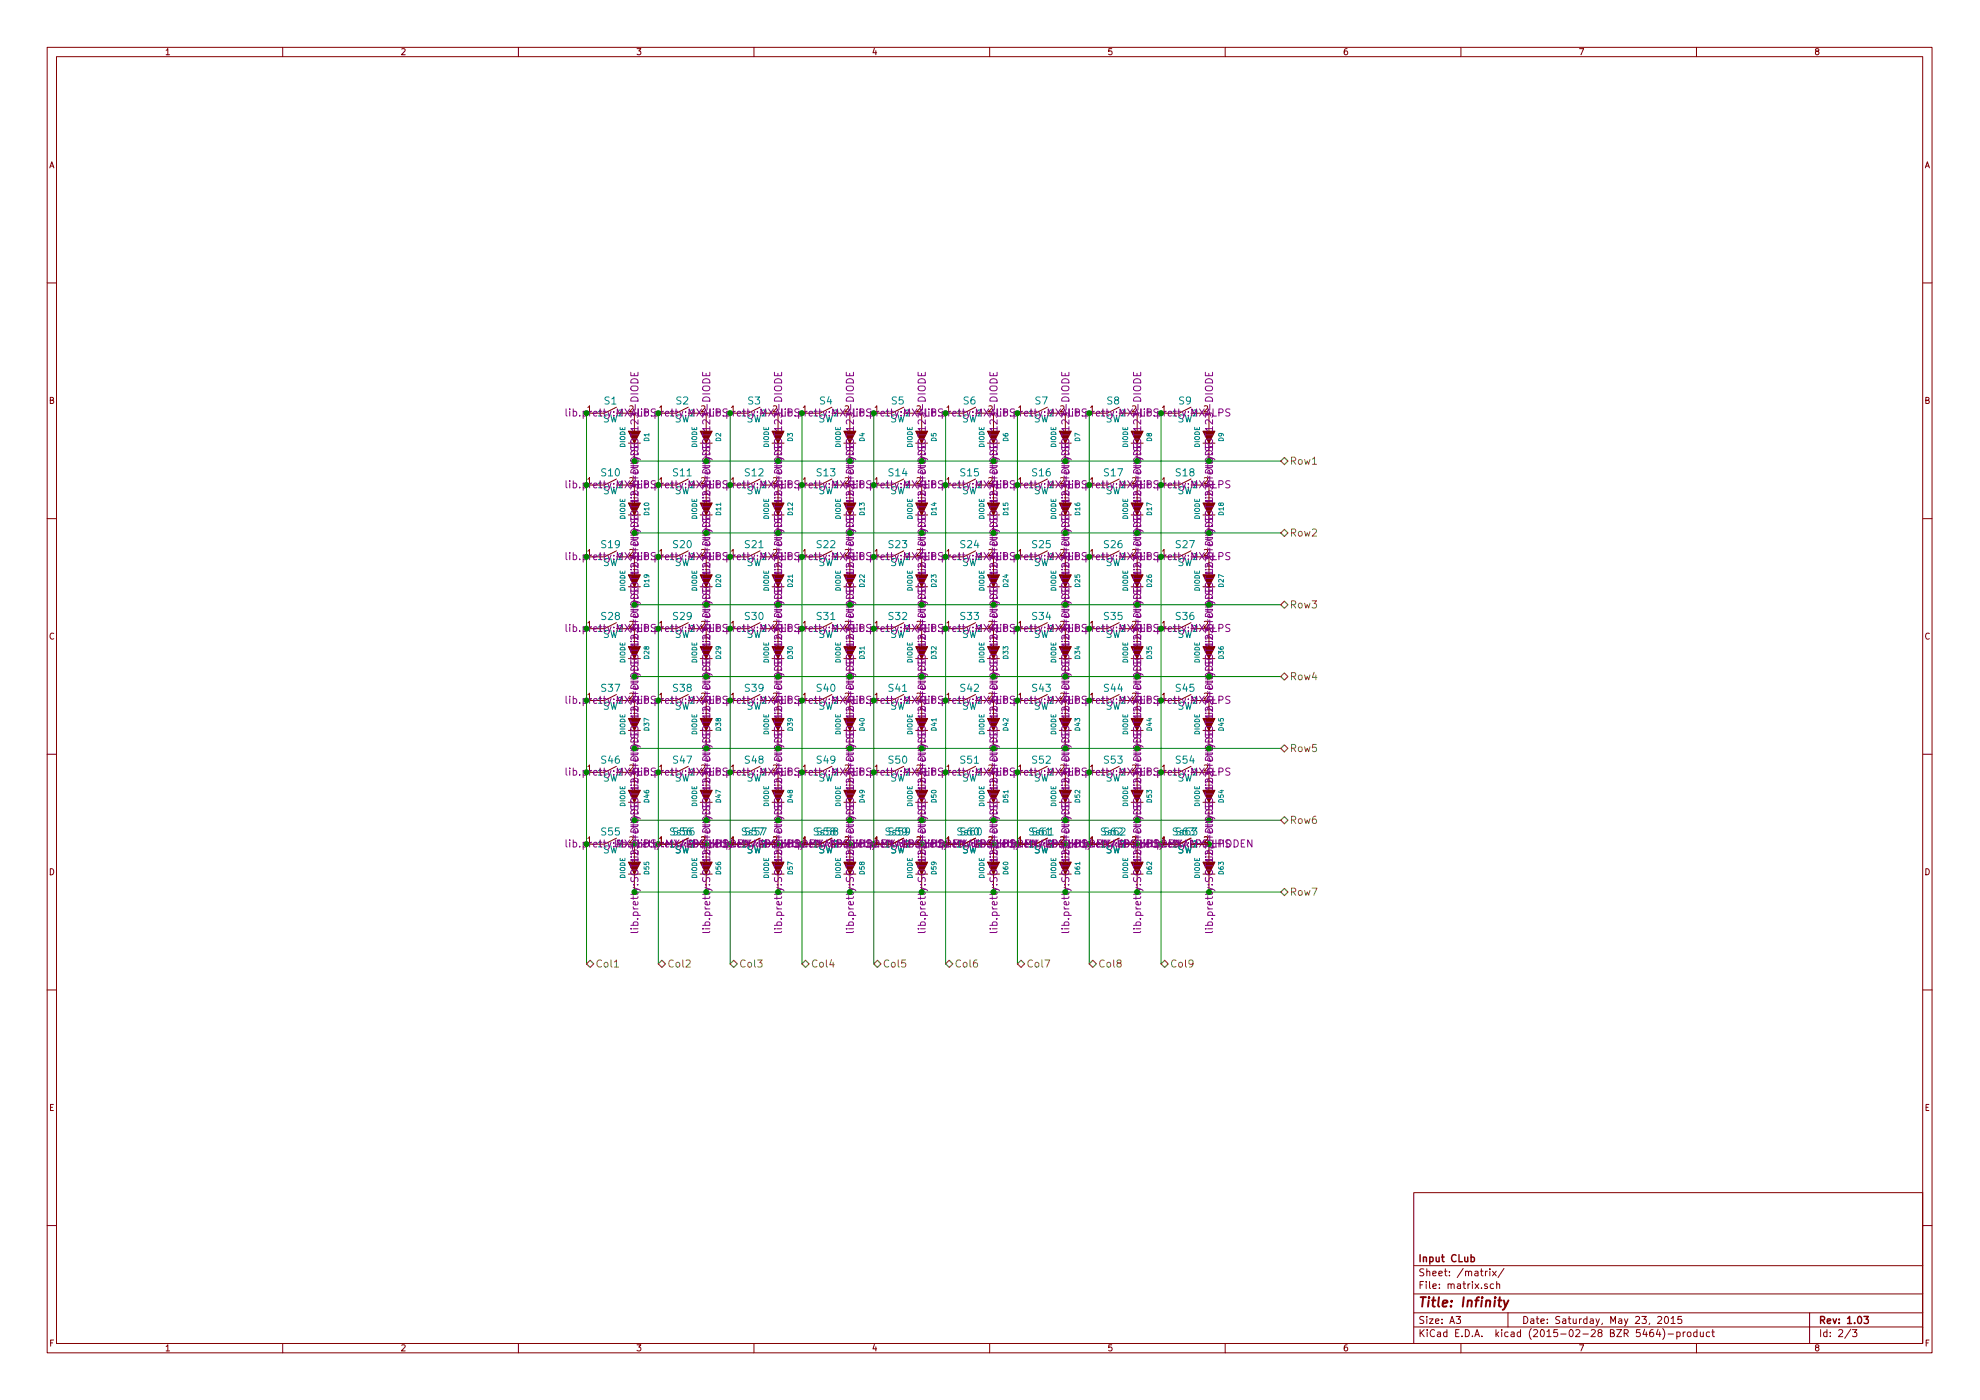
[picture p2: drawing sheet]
EESchema Schematic File Version 2
LIBS:massdrop1
LIBS:massdrop1-cache
EELAYER 25 0
EELAYER END
$Descr A3 16535 11693
encoding utf-8
Sheet 2 3
Title "Infinity"
Date "Saturday, May 23, 2015"
Rev "1.03"
Comp "Input CLub"
Comment1 ""
Comment2 ""
Comment3 ""
Comment4 ""
$EndDescr
$Comp
L SW S1
U 1 1
P 5100 3450
F 0 "S1" H 5100 3550 60  0000 C CNN
F 1 "SW" H 5100 3400 60  0000 C CNN
F 2 "lib.pretty:MXALPS" H 5100 3450 60  0000 C CNN
F 3 "~" H 5100 3450 60  0000 C CNN
	1    5100 3450
	1    0    0    -1  
$EndComp
$Comp
L DIODE D1
U 1 1
P 5300 3650
F 0 "D1" H 5300 3750 40  0000 C CNN
F 1 "DIODE" H 5300 3550 40  0000 C CNN
F 2 "lib.pretty:SOT123-DIODE" H 5300 3650 60  0000 C CNN
F 3 "~" H 5300 3650 60  0000 C CNN
	1    5300 3650
	0    1    1    0   
$EndComp
$Comp
L SW S2
U 1 1
P 5700 3450
F 0 "S2" H 5700 3550 60  0000 C CNN
F 1 "SW" H 5700 3400 60  0000 C CNN
F 2 "lib.pretty:MXALPS" H 5700 3450 60  0000 C CNN
F 3 "~" H 5700 3450 60  0000 C CNN
	1    5700 3450
	1    0    0    -1  
$EndComp
$Comp
L DIODE D2
U 1 1
P 5900 3650
F 0 "D2" H 5900 3750 40  0000 C CNN
F 1 "DIODE" H 5900 3550 40  0000 C CNN
F 2 "lib.pretty:SOT123-DIODE" H 5900 3650 60  0000 C CNN
F 3 "~" H 5900 3650 60  0000 C CNN
	1    5900 3650
	0    1    1    0   
$EndComp
$Comp
L SW S3
U 1 1
P 6300 3450
F 0 "S3" H 6300 3550 60  0000 C CNN
F 1 "SW" H 6300 3400 60  0000 C CNN
F 2 "lib.pretty:MXALPS" H 6300 3450 60  0000 C CNN
F 3 "~" H 6300 3450 60  0000 C CNN
	1    6300 3450
	1    0    0    -1  
$EndComp
$Comp
L DIODE D3
U 1 1
P 6500 3650
F 0 "D3" H 6500 3750 40  0000 C CNN
F 1 "DIODE" H 6500 3550 40  0000 C CNN
F 2 "lib.pretty:SOT123-DIODE" H 6500 3650 60  0000 C CNN
F 3 "~" H 6500 3650 60  0000 C CNN
	1    6500 3650
	0    1    1    0   
$EndComp
$Comp
L SW S4
U 1 1
P 6900 3450
F 0 "S4" H 6900 3550 60  0000 C CNN
F 1 "SW" H 6900 3400 60  0000 C CNN
F 2 "lib.pretty:MXALPS" H 6900 3450 60  0000 C CNN
F 3 "~" H 6900 3450 60  0000 C CNN
	1    6900 3450
	1    0    0    -1  
$EndComp
$Comp
L DIODE D4
U 1 1
P 7100 3650
F 0 "D4" H 7100 3750 40  0000 C CNN
F 1 "DIODE" H 7100 3550 40  0000 C CNN
F 2 "lib.pretty:SOT123-DIODE" H 7100 3650 60  0000 C CNN
F 3 "~" H 7100 3650 60  0000 C CNN
	1    7100 3650
	0    1    1    0   
$EndComp
$Comp
L SW S5
U 1 1
P 7500 3450
F 0 "S5" H 7500 3550 60  0000 C CNN
F 1 "SW" H 7500 3400 60  0000 C CNN
F 2 "lib.pretty:MXALPS" H 7500 3450 60  0000 C CNN
F 3 "~" H 7500 3450 60  0000 C CNN
	1    7500 3450
	1    0    0    -1  
$EndComp
$Comp
L DIODE D5
U 1 1
P 7700 3650
F 0 "D5" H 7700 3750 40  0000 C CNN
F 1 "DIODE" H 7700 3550 40  0000 C CNN
F 2 "lib.pretty:SOT123-DIODE" H 7700 3650 60  0000 C CNN
F 3 "~" H 7700 3650 60  0000 C CNN
	1    7700 3650
	0    1    1    0   
$EndComp
$Comp
L SW S6
U 1 1
P 8100 3450
F 0 "S6" H 8100 3550 60  0000 C CNN
F 1 "SW" H 8100 3400 60  0000 C CNN
F 2 "lib.pretty:MXALPS" H 8100 3450 60  0000 C CNN
F 3 "~" H 8100 3450 60  0000 C CNN
	1    8100 3450
	1    0    0    -1  
$EndComp
$Comp
L DIODE D6
U 1 1
P 8300 3650
F 0 "D6" H 8300 3750 40  0000 C CNN
F 1 "DIODE" H 8300 3550 40  0000 C CNN
F 2 "lib.pretty:SOT123-DIODE" H 8300 3650 60  0000 C CNN
F 3 "~" H 8300 3650 60  0000 C CNN
	1    8300 3650
	0    1    1    0   
$EndComp
$Comp
L SW S7
U 1 1
P 8700 3450
F 0 "S7" H 8700 3550 60  0000 C CNN
F 1 "SW" H 8700 3400 60  0000 C CNN
F 2 "lib.pretty:MXALPS" H 8700 3450 60  0000 C CNN
F 3 "~" H 8700 3450 60  0000 C CNN
	1    8700 3450
	1    0    0    -1  
$EndComp
$Comp
L DIODE D7
U 1 1
P 8900 3650
F 0 "D7" H 8900 3750 40  0000 C CNN
F 1 "DIODE" H 8900 3550 40  0000 C CNN
F 2 "lib.pretty:SOT123-DIODE" H 8900 3650 60  0000 C CNN
F 3 "~" H 8900 3650 60  0000 C CNN
	1    8900 3650
	0    1    1    0   
$EndComp
$Comp
L SW S8
U 1 1
P 9300 3450
F 0 "S8" H 9300 3550 60  0000 C CNN
F 1 "SW" H 9300 3400 60  0000 C CNN
F 2 "lib.pretty:MXALPS" H 9300 3450 60  0000 C CNN
F 3 "~" H 9300 3450 60  0000 C CNN
	1    9300 3450
	1    0    0    -1  
$EndComp
$Comp
L DIODE D8
U 1 1
P 9500 3650
F 0 "D8" H 9500 3750 40  0000 C CNN
F 1 "DIODE" H 9500 3550 40  0000 C CNN
F 2 "lib.pretty:SOT123-DIODE" H 9500 3650 60  0000 C CNN
F 3 "~" H 9500 3650 60  0000 C CNN
	1    9500 3650
	0    1    1    0   
$EndComp
$Comp
L SW S9
U 1 1
P 9900 3450
F 0 "S9" H 9900 3550 60  0000 C CNN
F 1 "SW" H 9900 3400 60  0000 C CNN
F 2 "lib.pretty:MXALPS" H 9900 3450 60  0000 C CNN
F 3 "~" H 9900 3450 60  0000 C CNN
	1    9900 3450
	1    0    0    -1  
$EndComp
$Comp
L DIODE D9
U 1 1
P 10100 3650
F 0 "D9" H 10100 3750 40  0000 C CNN
F 1 "DIODE" H 10100 3550 40  0000 C CNN
F 2 "lib.pretty:SOT123-DIODE" H 10100 3650 60  0000 C CNN
F 3 "~" H 10100 3650 60  0000 C CNN
	1    10100 3650
	0    1    1    0   
$EndComp
$Comp
L SW S10
U 1 1
P 5100 4050
F 0 "S10" H 5100 4150 60  0000 C CNN
F 1 "SW" H 5100 4000 60  0000 C CNN
F 2 "lib.pretty:MXALPS" H 5100 4050 60  0000 C CNN
F 3 "~" H 5100 4050 60  0000 C CNN
	1    5100 4050
	1    0    0    -1  
$EndComp
$Comp
L DIODE D10
U 1 1
P 5300 4250
F 0 "D10" H 5300 4350 40  0000 C CNN
F 1 "DIODE" H 5300 4150 40  0000 C CNN
F 2 "lib.pretty:SOT123-DIODE" H 5300 4250 60  0000 C CNN
F 3 "~" H 5300 4250 60  0000 C CNN
	1    5300 4250
	0    1    1    0   
$EndComp
$Comp
L SW S11
U 1 1
P 5700 4050
F 0 "S11" H 5700 4150 60  0000 C CNN
F 1 "SW" H 5700 4000 60  0000 C CNN
F 2 "lib.pretty:MXALPS" H 5700 4050 60  0000 C CNN
F 3 "~" H 5700 4050 60  0000 C CNN
	1    5700 4050
	1    0    0    -1  
$EndComp
$Comp
L DIODE D11
U 1 1
P 5900 4250
F 0 "D11" H 5900 4350 40  0000 C CNN
F 1 "DIODE" H 5900 4150 40  0000 C CNN
F 2 "lib.pretty:SOT123-DIODE" H 5900 4250 60  0000 C CNN
F 3 "~" H 5900 4250 60  0000 C CNN
	1    5900 4250
	0    1    1    0   
$EndComp
$Comp
L SW S12
U 1 1
P 6300 4050
F 0 "S12" H 6300 4150 60  0000 C CNN
F 1 "SW" H 6300 4000 60  0000 C CNN
F 2 "lib.pretty:MXALPS" H 6300 4050 60  0000 C CNN
F 3 "~" H 6300 4050 60  0000 C CNN
	1    6300 4050
	1    0    0    -1  
$EndComp
$Comp
L DIODE D12
U 1 1
P 6500 4250
F 0 "D12" H 6500 4350 40  0000 C CNN
F 1 "DIODE" H 6500 4150 40  0000 C CNN
F 2 "lib.pretty:SOT123-DIODE" H 6500 4250 60  0000 C CNN
F 3 "~" H 6500 4250 60  0000 C CNN
	1    6500 4250
	0    1    1    0   
$EndComp
$Comp
L SW S13
U 1 1
P 6900 4050
F 0 "S13" H 6900 4150 60  0000 C CNN
F 1 "SW" H 6900 4000 60  0000 C CNN
F 2 "lib.pretty:MXALPS" H 6900 4050 60  0000 C CNN
F 3 "~" H 6900 4050 60  0000 C CNN
	1    6900 4050
	1    0    0    -1  
$EndComp
$Comp
L DIODE D13
U 1 1
P 7100 4250
F 0 "D13" H 7100 4350 40  0000 C CNN
F 1 "DIODE" H 7100 4150 40  0000 C CNN
F 2 "lib.pretty:SOT123-DIODE" H 7100 4250 60  0000 C CNN
F 3 "~" H 7100 4250 60  0000 C CNN
	1    7100 4250
	0    1    1    0   
$EndComp
$Comp
L SW S14
U 1 1
P 7500 4050
F 0 "S14" H 7500 4150 60  0000 C CNN
F 1 "SW" H 7500 4000 60  0000 C CNN
F 2 "lib.pretty:MXALPS" H 7500 4050 60  0000 C CNN
F 3 "~" H 7500 4050 60  0000 C CNN
	1    7500 4050
	1    0    0    -1  
$EndComp
$Comp
L DIODE D14
U 1 1
P 7700 4250
F 0 "D14" H 7700 4350 40  0000 C CNN
F 1 "DIODE" H 7700 4150 40  0000 C CNN
F 2 "lib.pretty:SOT123-DIODE" H 7700 4250 60  0000 C CNN
F 3 "~" H 7700 4250 60  0000 C CNN
	1    7700 4250
	0    1    1    0   
$EndComp
$Comp
L SW S15
U 1 1
P 8100 4050
F 0 "S15" H 8100 4150 60  0000 C CNN
F 1 "SW" H 8100 4000 60  0000 C CNN
F 2 "lib.pretty:MXALPS" H 8100 4050 60  0000 C CNN
F 3 "~" H 8100 4050 60  0000 C CNN
	1    8100 4050
	1    0    0    -1  
$EndComp
$Comp
L DIODE D15
U 1 1
P 8300 4250
F 0 "D15" H 8300 4350 40  0000 C CNN
F 1 "DIODE" H 8300 4150 40  0000 C CNN
F 2 "lib.pretty:SOT123-DIODE" H 8300 4250 60  0000 C CNN
F 3 "~" H 8300 4250 60  0000 C CNN
	1    8300 4250
	0    1    1    0   
$EndComp
$Comp
L SW S16
U 1 1
P 8700 4050
F 0 "S16" H 8700 4150 60  0000 C CNN
F 1 "SW" H 8700 4000 60  0000 C CNN
F 2 "lib.pretty:MXALPS" H 8700 4050 60  0000 C CNN
F 3 "~" H 8700 4050 60  0000 C CNN
	1    8700 4050
	1    0    0    -1  
$EndComp
$Comp
L DIODE D16
U 1 1
P 8900 4250
F 0 "D16" H 8900 4350 40  0000 C CNN
F 1 "DIODE" H 8900 4150 40  0000 C CNN
F 2 "lib.pretty:SOT123-DIODE" H 8900 4250 60  0000 C CNN
F 3 "~" H 8900 4250 60  0000 C CNN
	1    8900 4250
	0    1    1    0   
$EndComp
$Comp
L SW S17
U 1 1
P 9300 4050
F 0 "S17" H 9300 4150 60  0000 C CNN
F 1 "SW" H 9300 4000 60  0000 C CNN
F 2 "lib.pretty:MXALPS" H 9300 4050 60  0000 C CNN
F 3 "~" H 9300 4050 60  0000 C CNN
	1    9300 4050
	1    0    0    -1  
$EndComp
$Comp
L DIODE D17
U 1 1
P 9500 4250
F 0 "D17" H 9500 4350 40  0000 C CNN
F 1 "DIODE" H 9500 4150 40  0000 C CNN
F 2 "lib.pretty:SOT123-DIODE" H 9500 4250 60  0000 C CNN
F 3 "~" H 9500 4250 60  0000 C CNN
	1    9500 4250
	0    1    1    0   
$EndComp
$Comp
L SW S18
U 1 1
P 9900 4050
F 0 "S18" H 9900 4150 60  0000 C CNN
F 1 "SW" H 9900 4000 60  0000 C CNN
F 2 "lib.pretty:MXALPS" H 9900 4050 60  0000 C CNN
F 3 "~" H 9900 4050 60  0000 C CNN
	1    9900 4050
	1    0    0    -1  
$EndComp
$Comp
L DIODE D18
U 1 1
P 10100 4250
F 0 "D18" H 10100 4350 40  0000 C CNN
F 1 "DIODE" H 10100 4150 40  0000 C CNN
F 2 "lib.pretty:SOT123-DIODE" H 10100 4250 60  0000 C CNN
F 3 "~" H 10100 4250 60  0000 C CNN
	1    10100 4250
	0    1    1    0   
$EndComp
$Comp
L SW S19
U 1 1
P 5100 4650
F 0 "S19" H 5100 4750 60  0000 C CNN
F 1 "SW" H 5100 4600 60  0000 C CNN
F 2 "lib.pretty:MXALPS" H 5100 4650 60  0000 C CNN
F 3 "~" H 5100 4650 60  0000 C CNN
	1    5100 4650
	1    0    0    -1  
$EndComp
$Comp
L DIODE D19
U 1 1
P 5300 4850
F 0 "D19" H 5300 4950 40  0000 C CNN
F 1 "DIODE" H 5300 4750 40  0000 C CNN
F 2 "lib.pretty:SOT123-DIODE" H 5300 4850 60  0000 C CNN
F 3 "~" H 5300 4850 60  0000 C CNN
	1    5300 4850
	0    1    1    0   
$EndComp
$Comp
L SW S20
U 1 1
P 5700 4650
F 0 "S20" H 5700 4750 60  0000 C CNN
F 1 "SW" H 5700 4600 60  0000 C CNN
F 2 "lib.pretty:MXALPS" H 5700 4650 60  0000 C CNN
F 3 "~" H 5700 4650 60  0000 C CNN
	1    5700 4650
	1    0    0    -1  
$EndComp
$Comp
L DIODE D20
U 1 1
P 5900 4850
F 0 "D20" H 5900 4950 40  0000 C CNN
F 1 "DIODE" H 5900 4750 40  0000 C CNN
F 2 "lib.pretty:SOT123-DIODE" H 5900 4850 60  0000 C CNN
F 3 "~" H 5900 4850 60  0000 C CNN
	1    5900 4850
	0    1    1    0   
$EndComp
$Comp
L SW S21
U 1 1
P 6300 4650
F 0 "S21" H 6300 4750 60  0000 C CNN
F 1 "SW" H 6300 4600 60  0000 C CNN
F 2 "lib.pretty:MXALPS" H 6300 4650 60  0000 C CNN
F 3 "~" H 6300 4650 60  0000 C CNN
	1    6300 4650
	1    0    0    -1  
$EndComp
$Comp
L DIODE D21
U 1 1
P 6500 4850
F 0 "D21" H 6500 4950 40  0000 C CNN
F 1 "DIODE" H 6500 4750 40  0000 C CNN
F 2 "lib.pretty:SOT123-DIODE" H 6500 4850 60  0000 C CNN
F 3 "~" H 6500 4850 60  0000 C CNN
	1    6500 4850
	0    1    1    0   
$EndComp
$Comp
L SW S22
U 1 1
P 6900 4650
F 0 "S22" H 6900 4750 60  0000 C CNN
F 1 "SW" H 6900 4600 60  0000 C CNN
F 2 "lib.pretty:MXALPS" H 6900 4650 60  0000 C CNN
F 3 "~" H 6900 4650 60  0000 C CNN
	1    6900 4650
	1    0    0    -1  
$EndComp
$Comp
L DIODE D22
U 1 1
P 7100 4850
F 0 "D22" H 7100 4950 40  0000 C CNN
F 1 "DIODE" H 7100 4750 40  0000 C CNN
F 2 "lib.pretty:SOT123-DIODE" H 7100 4850 60  0000 C CNN
F 3 "~" H 7100 4850 60  0000 C CNN
	1    7100 4850
	0    1    1    0   
$EndComp
$Comp
L SW S23
U 1 1
P 7500 4650
F 0 "S23" H 7500 4750 60  0000 C CNN
F 1 "SW" H 7500 4600 60  0000 C CNN
F 2 "lib.pretty:MXALPS" H 7500 4650 60  0000 C CNN
F 3 "~" H 7500 4650 60  0000 C CNN
	1    7500 4650
	1    0    0    -1  
$EndComp
$Comp
L DIODE D23
U 1 1
P 7700 4850
F 0 "D23" H 7700 4950 40  0000 C CNN
F 1 "DIODE" H 7700 4750 40  0000 C CNN
F 2 "lib.pretty:SOT123-DIODE" H 7700 4850 60  0000 C CNN
F 3 "~" H 7700 4850 60  0000 C CNN
	1    7700 4850
	0    1    1    0   
$EndComp
$Comp
L SW S24
U 1 1
P 8100 4650
F 0 "S24" H 8100 4750 60  0000 C CNN
F 1 "SW" H 8100 4600 60  0000 C CNN
F 2 "lib.pretty:MXALPS" H 8100 4650 60  0000 C CNN
F 3 "~" H 8100 4650 60  0000 C CNN
	1    8100 4650
	1    0    0    -1  
$EndComp
$Comp
L DIODE D24
U 1 1
P 8300 4850
F 0 "D24" H 8300 4950 40  0000 C CNN
F 1 "DIODE" H 8300 4750 40  0000 C CNN
F 2 "lib.pretty:SOT123-DIODE" H 8300 4850 60  0000 C CNN
F 3 "~" H 8300 4850 60  0000 C CNN
	1    8300 4850
	0    1    1    0   
$EndComp
$Comp
L SW S25
U 1 1
P 8700 4650
F 0 "S25" H 8700 4750 60  0000 C CNN
F 1 "SW" H 8700 4600 60  0000 C CNN
F 2 "lib.pretty:MXALPS" H 8700 4650 60  0000 C CNN
F 3 "~" H 8700 4650 60  0000 C CNN
	1    8700 4650
	1    0    0    -1  
$EndComp
$Comp
L DIODE D25
U 1 1
P 8900 4850
F 0 "D25" H 8900 4950 40  0000 C CNN
F 1 "DIODE" H 8900 4750 40  0000 C CNN
F 2 "lib.pretty:SOT123-DIODE" H 8900 4850 60  0000 C CNN
F 3 "~" H 8900 4850 60  0000 C CNN
	1    8900 4850
	0    1    1    0   
$EndComp
$Comp
L SW S26
U 1 1
P 9300 4650
F 0 "S26" H 9300 4750 60  0000 C CNN
F 1 "SW" H 9300 4600 60  0000 C CNN
F 2 "lib.pretty:MXALPS" H 9300 4650 60  0000 C CNN
F 3 "~" H 9300 4650 60  0000 C CNN
	1    9300 4650
	1    0    0    -1  
$EndComp
$Comp
L DIODE D26
U 1 1
P 9500 4850
F 0 "D26" H 9500 4950 40  0000 C CNN
F 1 "DIODE" H 9500 4750 40  0000 C CNN
F 2 "lib.pretty:SOT123-DIODE" H 9500 4850 60  0000 C CNN
F 3 "~" H 9500 4850 60  0000 C CNN
	1    9500 4850
	0    1    1    0   
$EndComp
$Comp
L SW S27
U 1 1
P 9900 4650
F 0 "S27" H 9900 4750 60  0000 C CNN
F 1 "SW" H 9900 4600 60  0000 C CNN
F 2 "lib.pretty:MXALPS" H 9900 4650 60  0000 C CNN
F 3 "~" H 9900 4650 60  0000 C CNN
	1    9900 4650
	1    0    0    -1  
$EndComp
$Comp
L DIODE D27
U 1 1
P 10100 4850
F 0 "D27" H 10100 4950 40  0000 C CNN
F 1 "DIODE" H 10100 4750 40  0000 C CNN
F 2 "lib.pretty:SOT123-DIODE" H 10100 4850 60  0000 C CNN
F 3 "~" H 10100 4850 60  0000 C CNN
	1    10100 4850
	0    1    1    0   
$EndComp
$Comp
L SW S28
U 1 1
P 5100 5250
F 0 "S28" H 5100 5350 60  0000 C CNN
F 1 "SW" H 5100 5200 60  0000 C CNN
F 2 "lib.pretty:MXALPS" H 5100 5250 60  0000 C CNN
F 3 "~" H 5100 5250 60  0000 C CNN
	1    5100 5250
	1    0    0    -1  
$EndComp
$Comp
L DIODE D28
U 1 1
P 5300 5450
F 0 "D28" H 5300 5550 40  0000 C CNN
F 1 "DIODE" H 5300 5350 40  0000 C CNN
F 2 "lib.pretty:SOT123-DIODE" H 5300 5450 60  0000 C CNN
F 3 "~" H 5300 5450 60  0000 C CNN
	1    5300 5450
	0    1    1    0   
$EndComp
$Comp
L SW S29
U 1 1
P 5700 5250
F 0 "S29" H 5700 5350 60  0000 C CNN
F 1 "SW" H 5700 5200 60  0000 C CNN
F 2 "lib.pretty:MXALPS" H 5700 5250 60  0000 C CNN
F 3 "~" H 5700 5250 60  0000 C CNN
	1    5700 5250
	1    0    0    -1  
$EndComp
$Comp
L DIODE D29
U 1 1
P 5900 5450
F 0 "D29" H 5900 5550 40  0000 C CNN
F 1 "DIODE" H 5900 5350 40  0000 C CNN
F 2 "lib.pretty:SOT123-DIODE" H 5900 5450 60  0000 C CNN
F 3 "~" H 5900 5450 60  0000 C CNN
	1    5900 5450
	0    1    1    0   
$EndComp
$Comp
L SW S30
U 1 1
P 6300 5250
F 0 "S30" H 6300 5350 60  0000 C CNN
F 1 "SW" H 6300 5200 60  0000 C CNN
F 2 "lib.pretty:MXALPS" H 6300 5250 60  0000 C CNN
F 3 "~" H 6300 5250 60  0000 C CNN
	1    6300 5250
	1    0    0    -1  
$EndComp
$Comp
L DIODE D30
U 1 1
P 6500 5450
F 0 "D30" H 6500 5550 40  0000 C CNN
F 1 "DIODE" H 6500 5350 40  0000 C CNN
F 2 "lib.pretty:SOT123-DIODE" H 6500 5450 60  0000 C CNN
F 3 "~" H 6500 5450 60  0000 C CNN
	1    6500 5450
	0    1    1    0   
$EndComp
$Comp
L SW S31
U 1 1
P 6900 5250
F 0 "S31" H 6900 5350 60  0000 C CNN
F 1 "SW" H 6900 5200 60  0000 C CNN
F 2 "lib.pretty:MXALPS" H 6900 5250 60  0000 C CNN
F 3 "~" H 6900 5250 60  0000 C CNN
	1    6900 5250
	1    0    0    -1  
$EndComp
$Comp
L DIODE D31
U 1 1
P 7100 5450
F 0 "D31" H 7100 5550 40  0000 C CNN
F 1 "DIODE" H 7100 5350 40  0000 C CNN
F 2 "lib.pretty:SOT123-DIODE" H 7100 5450 60  0000 C CNN
F 3 "~" H 7100 5450 60  0000 C CNN
	1    7100 5450
	0    1    1    0   
$EndComp
$Comp
L SW S32
U 1 1
P 7500 5250
F 0 "S32" H 7500 5350 60  0000 C CNN
F 1 "SW" H 7500 5200 60  0000 C CNN
F 2 "lib.pretty:MXALPS" H 7500 5250 60  0000 C CNN
F 3 "~" H 7500 5250 60  0000 C CNN
	1    7500 5250
	1    0    0    -1  
$EndComp
$Comp
L DIODE D32
U 1 1
P 7700 5450
F 0 "D32" H 7700 5550 40  0000 C CNN
F 1 "DIODE" H 7700 5350 40  0000 C CNN
F 2 "lib.pretty:SOT123-DIODE" H 7700 5450 60  0000 C CNN
F 3 "~" H 7700 5450 60  0000 C CNN
	1    7700 5450
	0    1    1    0   
$EndComp
$Comp
L SW S33
U 1 1
P 8100 5250
F 0 "S33" H 8100 5350 60  0000 C CNN
F 1 "SW" H 8100 5200 60  0000 C CNN
F 2 "lib.pretty:MXALPS" H 8100 5250 60  0000 C CNN
F 3 "~" H 8100 5250 60  0000 C CNN
	1    8100 5250
	1    0    0    -1  
$EndComp
$Comp
L DIODE D33
U 1 1
P 8300 5450
F 0 "D33" H 8300 5550 40  0000 C CNN
F 1 "DIODE" H 8300 5350 40  0000 C CNN
F 2 "lib.pretty:SOT123-DIODE" H 8300 5450 60  0000 C CNN
F 3 "~" H 8300 5450 60  0000 C CNN
	1    8300 5450
	0    1    1    0   
$EndComp
$Comp
L SW S34
U 1 1
P 8700 5250
F 0 "S34" H 8700 5350 60  0000 C CNN
F 1 "SW" H 8700 5200 60  0000 C CNN
F 2 "lib.pretty:MXALPS" H 8700 5250 60  0000 C CNN
F 3 "~" H 8700 5250 60  0000 C CNN
	1    8700 5250
	1    0    0    -1  
$EndComp
$Comp
L DIODE D34
U 1 1
P 8900 5450
F 0 "D34" H 8900 5550 40  0000 C CNN
F 1 "DIODE" H 8900 5350 40  0000 C CNN
F 2 "lib.pretty:SOT123-DIODE" H 8900 5450 60  0000 C CNN
F 3 "~" H 8900 5450 60  0000 C CNN
	1    8900 5450
	0    1    1    0   
$EndComp
$Comp
L SW S35
U 1 1
P 9300 5250
F 0 "S35" H 9300 5350 60  0000 C CNN
F 1 "SW" H 9300 5200 60  0000 C CNN
F 2 "lib.pretty:MXALPS" H 9300 5250 60  0000 C CNN
F 3 "~" H 9300 5250 60  0000 C CNN
	1    9300 5250
	1    0    0    -1  
$EndComp
$Comp
L DIODE D35
U 1 1
P 9500 5450
F 0 "D35" H 9500 5550 40  0000 C CNN
F 1 "DIODE" H 9500 5350 40  0000 C CNN
F 2 "lib.pretty:SOT123-DIODE" H 9500 5450 60  0000 C CNN
F 3 "~" H 9500 5450 60  0000 C CNN
	1    9500 5450
	0    1    1    0   
$EndComp
$Comp
L SW S36
U 1 1
P 9900 5250
F 0 "S36" H 9900 5350 60  0000 C CNN
F 1 "SW" H 9900 5200 60  0000 C CNN
F 2 "lib.pretty:MXALPS" H 9900 5250 60  0000 C CNN
F 3 "~" H 9900 5250 60  0000 C CNN
	1    9900 5250
	1    0    0    -1  
$EndComp
$Comp
L DIODE D36
U 1 1
P 10100 5450
F 0 "D36" H 10100 5550 40  0000 C CNN
F 1 "DIODE" H 10100 5350 40  0000 C CNN
F 2 "lib.pretty:SOT123-DIODE" H 10100 5450 60  0000 C CNN
F 3 "~" H 10100 5450 60  0000 C CNN
	1    10100 5450
	0    1    1    0   
$EndComp
$Comp
L SW S37
U 1 1
P 5100 5850
F 0 "S37" H 5100 5950 60  0000 C CNN
F 1 "SW" H 5100 5800 60  0000 C CNN
F 2 "lib.pretty:MXALPS" H 5100 5850 60  0000 C CNN
F 3 "~" H 5100 5850 60  0000 C CNN
	1    5100 5850
	1    0    0    -1  
$EndComp
$Comp
L DIODE D37
U 1 1
P 5300 6050
F 0 "D37" H 5300 6150 40  0000 C CNN
F 1 "DIODE" H 5300 5950 40  0000 C CNN
F 2 "lib.pretty:SOT123-DIODE" H 5300 6050 60  0000 C CNN
F 3 "~" H 5300 6050 60  0000 C CNN
	1    5300 6050
	0    1    1    0   
$EndComp
$Comp
L SW S38
U 1 1
P 5700 5850
F 0 "S38" H 5700 5950 60  0000 C CNN
F 1 "SW" H 5700 5800 60  0000 C CNN
F 2 "lib.pretty:MXALPS" H 5700 5850 60  0000 C CNN
F 3 "~" H 5700 5850 60  0000 C CNN
	1    5700 5850
	1    0    0    -1  
$EndComp
$Comp
L DIODE D38
U 1 1
P 5900 6050
F 0 "D38" H 5900 6150 40  0000 C CNN
F 1 "DIODE" H 5900 5950 40  0000 C CNN
F 2 "lib.pretty:SOT123-DIODE" H 5900 6050 60  0000 C CNN
F 3 "~" H 5900 6050 60  0000 C CNN
	1    5900 6050
	0    1    1    0   
$EndComp
$Comp
L SW S39
U 1 1
P 6300 5850
F 0 "S39" H 6300 5950 60  0000 C CNN
F 1 "SW" H 6300 5800 60  0000 C CNN
F 2 "lib.pretty:MXALPS" H 6300 5850 60  0000 C CNN
F 3 "~" H 6300 5850 60  0000 C CNN
	1    6300 5850
	1    0    0    -1  
$EndComp
$Comp
L DIODE D39
U 1 1
P 6500 6050
F 0 "D39" H 6500 6150 40  0000 C CNN
F 1 "DIODE" H 6500 5950 40  0000 C CNN
F 2 "lib.pretty:SOT123-DIODE" H 6500 6050 60  0000 C CNN
F 3 "~" H 6500 6050 60  0000 C CNN
	1    6500 6050
	0    1    1    0   
$EndComp
$Comp
L SW S40
U 1 1
P 6900 5850
F 0 "S40" H 6900 5950 60  0000 C CNN
F 1 "SW" H 6900 5800 60  0000 C CNN
F 2 "lib.pretty:MXALPS" H 6900 5850 60  0000 C CNN
F 3 "~" H 6900 5850 60  0000 C CNN
	1    6900 5850
	1    0    0    -1  
$EndComp
$Comp
L DIODE D40
U 1 1
P 7100 6050
F 0 "D40" H 7100 6150 40  0000 C CNN
F 1 "DIODE" H 7100 5950 40  0000 C CNN
F 2 "lib.pretty:SOT123-DIODE" H 7100 6050 60  0000 C CNN
F 3 "~" H 7100 6050 60  0000 C CNN
	1    7100 6050
	0    1    1    0   
$EndComp
$Comp
L SW S41
U 1 1
P 7500 5850
F 0 "S41" H 7500 5950 60  0000 C CNN
F 1 "SW" H 7500 5800 60  0000 C CNN
F 2 "lib.pretty:MXALPS" H 7500 5850 60  0000 C CNN
F 3 "~" H 7500 5850 60  0000 C CNN
	1    7500 5850
	1    0    0    -1  
$EndComp
$Comp
L DIODE D41
U 1 1
P 7700 6050
F 0 "D41" H 7700 6150 40  0000 C CNN
F 1 "DIODE" H 7700 5950 40  0000 C CNN
F 2 "lib.pretty:SOT123-DIODE" H 7700 6050 60  0000 C CNN
F 3 "~" H 7700 6050 60  0000 C CNN
	1    7700 6050
	0    1    1    0   
$EndComp
$Comp
L SW S42
U 1 1
P 8100 5850
F 0 "S42" H 8100 5950 60  0000 C CNN
F 1 "SW" H 8100 5800 60  0000 C CNN
F 2 "lib.pretty:MXALPS" H 8100 5850 60  0000 C CNN
F 3 "~" H 8100 5850 60  0000 C CNN
	1    8100 5850
	1    0    0    -1  
$EndComp
$Comp
L DIODE D42
U 1 1
P 8300 6050
F 0 "D42" H 8300 6150 40  0000 C CNN
F 1 "DIODE" H 8300 5950 40  0000 C CNN
F 2 "lib.pretty:SOT123-DIODE" H 8300 6050 60  0000 C CNN
F 3 "~" H 8300 6050 60  0000 C CNN
	1    8300 6050
	0    1    1    0   
$EndComp
$Comp
L SW S43
U 1 1
P 8700 5850
F 0 "S43" H 8700 5950 60  0000 C CNN
F 1 "SW" H 8700 5800 60  0000 C CNN
F 2 "lib.pretty:MXALPS" H 8700 5850 60  0000 C CNN
F 3 "~" H 8700 5850 60  0000 C CNN
	1    8700 5850
	1    0    0    -1  
$EndComp
$Comp
L DIODE D43
U 1 1
P 8900 6050
F 0 "D43" H 8900 6150 40  0000 C CNN
F 1 "DIODE" H 8900 5950 40  0000 C CNN
F 2 "lib.pretty:SOT123-DIODE" H 8900 6050 60  0000 C CNN
F 3 "~" H 8900 6050 60  0000 C CNN
	1    8900 6050
	0    1    1    0   
$EndComp
$Comp
L SW S44
U 1 1
P 9300 5850
F 0 "S44" H 9300 5950 60  0000 C CNN
F 1 "SW" H 9300 5800 60  0000 C CNN
F 2 "lib.pretty:MXALPS" H 9300 5850 60  0000 C CNN
F 3 "~" H 9300 5850 60  0000 C CNN
	1    9300 5850
	1    0    0    -1  
$EndComp
$Comp
L DIODE D44
U 1 1
P 9500 6050
F 0 "D44" H 9500 6150 40  0000 C CNN
F 1 "DIODE" H 9500 5950 40  0000 C CNN
F 2 "lib.pretty:SOT123-DIODE" H 9500 6050 60  0000 C CNN
F 3 "~" H 9500 6050 60  0000 C CNN
	1    9500 6050
	0    1    1    0   
$EndComp
$Comp
L SW S45
U 1 1
P 9900 5850
F 0 "S45" H 9900 5950 60  0000 C CNN
F 1 "SW" H 9900 5800 60  0000 C CNN
F 2 "lib.pretty:MXALPS" H 9900 5850 60  0000 C CNN
F 3 "~" H 9900 5850 60  0000 C CNN
	1    9900 5850
	1    0    0    -1  
$EndComp
$Comp
L DIODE D45
U 1 1
P 10100 6050
F 0 "D45" H 10100 6150 40  0000 C CNN
F 1 "DIODE" H 10100 5950 40  0000 C CNN
F 2 "lib.pretty:SOT123-DIODE" H 10100 6050 60  0000 C CNN
F 3 "~" H 10100 6050 60  0000 C CNN
	1    10100 6050
	0    1    1    0   
$EndComp
$Comp
L SW S46
U 1 1
P 5100 6450
F 0 "S46" H 5100 6550 60  0000 C CNN
F 1 "SW" H 5100 6400 60  0000 C CNN
F 2 "lib.pretty:MXALPS" H 5100 6450 60  0000 C CNN
F 3 "~" H 5100 6450 60  0000 C CNN
	1    5100 6450
	1    0    0    -1  
$EndComp
$Comp
L DIODE D46
U 1 1
P 5300 6650
F 0 "D46" H 5300 6750 40  0000 C CNN
F 1 "DIODE" H 5300 6550 40  0000 C CNN
F 2 "lib.pretty:SOT123-DIODE" H 5300 6650 60  0000 C CNN
F 3 "~" H 5300 6650 60  0000 C CNN
	1    5300 6650
	0    1    1    0   
$EndComp
$Comp
L SW S47
U 1 1
P 5700 6450
F 0 "S47" H 5700 6550 60  0000 C CNN
F 1 "SW" H 5700 6400 60  0000 C CNN
F 2 "lib.pretty:MXALPS" H 5700 6450 60  0000 C CNN
F 3 "~" H 5700 6450 60  0000 C CNN
	1    5700 6450
	1    0    0    -1  
$EndComp
$Comp
L DIODE D47
U 1 1
P 5900 6650
F 0 "D47" H 5900 6750 40  0000 C CNN
F 1 "DIODE" H 5900 6550 40  0000 C CNN
F 2 "lib.pretty:SOT123-DIODE" H 5900 6650 60  0000 C CNN
F 3 "~" H 5900 6650 60  0000 C CNN
	1    5900 6650
	0    1    1    0   
$EndComp
$Comp
L SW S48
U 1 1
P 6300 6450
F 0 "S48" H 6300 6550 60  0000 C CNN
F 1 "SW" H 6300 6400 60  0000 C CNN
F 2 "lib.pretty:MXALPS" H 6300 6450 60  0000 C CNN
F 3 "~" H 6300 6450 60  0000 C CNN
	1    6300 6450
	1    0    0    -1  
$EndComp
$Comp
L DIODE D48
U 1 1
P 6500 6650
F 0 "D48" H 6500 6750 40  0000 C CNN
F 1 "DIODE" H 6500 6550 40  0000 C CNN
F 2 "lib.pretty:SOT123-DIODE" H 6500 6650 60  0000 C CNN
F 3 "~" H 6500 6650 60  0000 C CNN
	1    6500 6650
	0    1    1    0   
$EndComp
$Comp
L SW S49
U 1 1
P 6900 6450
F 0 "S49" H 6900 6550 60  0000 C CNN
F 1 "SW" H 6900 6400 60  0000 C CNN
F 2 "lib.pretty:MXALPS" H 6900 6450 60  0000 C CNN
F 3 "~" H 6900 6450 60  0000 C CNN
	1    6900 6450
	1    0    0    -1  
$EndComp
$Comp
L DIODE D49
U 1 1
P 7100 6650
F 0 "D49" H 7100 6750 40  0000 C CNN
F 1 "DIODE" H 7100 6550 40  0000 C CNN
F 2 "lib.pretty:SOT123-DIODE" H 7100 6650 60  0000 C CNN
F 3 "~" H 7100 6650 60  0000 C CNN
	1    7100 6650
	0    1    1    0   
$EndComp
$Comp
L SW S50
U 1 1
P 7500 6450
F 0 "S50" H 7500 6550 60  0000 C CNN
F 1 "SW" H 7500 6400 60  0000 C CNN
F 2 "lib.pretty:MXALPS" H 7500 6450 60  0000 C CNN
F 3 "~" H 7500 6450 60  0000 C CNN
	1    7500 6450
	1    0    0    -1  
$EndComp
$Comp
L DIODE D50
U 1 1
P 7700 6650
F 0 "D50" H 7700 6750 40  0000 C CNN
F 1 "DIODE" H 7700 6550 40  0000 C CNN
F 2 "lib.pretty:SOT123-DIODE" H 7700 6650 60  0000 C CNN
F 3 "~" H 7700 6650 60  0000 C CNN
	1    7700 6650
	0    1    1    0   
$EndComp
$Comp
L SW S51
U 1 1
P 8100 6450
F 0 "S51" H 8100 6550 60  0000 C CNN
F 1 "SW" H 8100 6400 60  0000 C CNN
F 2 "lib.pretty:MXALPS" H 8100 6450 60  0000 C CNN
F 3 "~" H 8100 6450 60  0000 C CNN
	1    8100 6450
	1    0    0    -1  
$EndComp
$Comp
L DIODE D51
U 1 1
P 8300 6650
F 0 "D51" H 8300 6750 40  0000 C CNN
F 1 "DIODE" H 8300 6550 40  0000 C CNN
F 2 "lib.pretty:SOT123-DIODE" H 8300 6650 60  0000 C CNN
F 3 "~" H 8300 6650 60  0000 C CNN
	1    8300 6650
	0    1    1    0   
$EndComp
$Comp
L SW S52
U 1 1
P 8700 6450
F 0 "S52" H 8700 6550 60  0000 C CNN
F 1 "SW" H 8700 6400 60  0000 C CNN
F 2 "lib.pretty:MXALPS" H 8700 6450 60  0000 C CNN
F 3 "~" H 8700 6450 60  0000 C CNN
	1    8700 6450
	1    0    0    -1  
$EndComp
$Comp
L DIODE D52
U 1 1
P 8900 6650
F 0 "D52" H 8900 6750 40  0000 C CNN
F 1 "DIODE" H 8900 6550 40  0000 C CNN
F 2 "lib.pretty:SOT123-DIODE" H 8900 6650 60  0000 C CNN
F 3 "~" H 8900 6650 60  0000 C CNN
	1    8900 6650
	0    1    1    0   
$EndComp
$Comp
L SW S53
U 1 1
P 9300 6450
F 0 "S53" H 9300 6550 60  0000 C CNN
F 1 "SW" H 9300 6400 60  0000 C CNN
F 2 "lib.pretty:MXALPS" H 9300 6450 60  0000 C CNN
F 3 "~" H 9300 6450 60  0000 C CNN
	1    9300 6450
	1    0    0    -1  
$EndComp
$Comp
L DIODE D53
U 1 1
P 9500 6650
F 0 "D53" H 9500 6750 40  0000 C CNN
F 1 "DIODE" H 9500 6550 40  0000 C CNN
F 2 "lib.pretty:SOT123-DIODE" H 9500 6650 60  0000 C CNN
F 3 "~" H 9500 6650 60  0000 C CNN
	1    9500 6650
	0    1    1    0   
$EndComp
$Comp
L SW S54
U 1 1
P 9900 6450
F 0 "S54" H 9900 6550 60  0000 C CNN
F 1 "SW" H 9900 6400 60  0000 C CNN
F 2 "lib.pretty:MXALPS" H 9900 6450 60  0000 C CNN
F 3 "~" H 9900 6450 60  0000 C CNN
	1    9900 6450
	1    0    0    -1  
$EndComp
$Comp
L DIODE D54
U 1 1
P 10100 6650
F 0 "D54" H 10100 6750 40  0000 C CNN
F 1 "DIODE" H 10100 6550 40  0000 C CNN
F 2 "lib.pretty:SOT123-DIODE" H 10100 6650 60  0000 C CNN
F 3 "~" H 10100 6650 60  0000 C CNN
	1    10100 6650
	0    1    1    0   
$EndComp
$Comp
L SW S55
U 1 1
P 5100 7050
F 0 "S55" H 5100 7150 60  0000 C CNN
F 1 "SW" H 5100 7000 60  0000 C CNN
F 2 "lib.pretty:MXALPS" H 5100 7050 60  0000 C CNN
F 3 "~" H 5100 7050 60  0000 C CNN
	1    5100 7050
	1    0    0    -1  
$EndComp
$Comp
L DIODE D55
U 1 1
P 5300 7250
F 0 "D55" H 5300 7350 40  0000 C CNN
F 1 "DIODE" H 5300 7150 40  0000 C CNN
F 2 "lib.pretty:SOT123-DIODE" H 5300 7250 60  0000 C CNN
F 3 "~" H 5300 7250 60  0000 C CNN
	1    5300 7250
	0    1    1    0   
$EndComp
$Comp
L SW S56
U 1 1
P 5700 7050
F 0 "S56" H 5700 7150 60  0000 C CNN
F 1 "SW" H 5700 7000 60  0000 C CNN
F 2 "lib.pretty:MXALPS" H 5700 7050 60  0000 C CNN
F 3 "~" H 5700 7050 60  0000 C CNN
	1    5700 7050
	1    0    0    -1  
$EndComp
$Comp
L DIODE D56
U 1 1
P 5900 7250
F 0 "D56" H 5900 7350 40  0000 C CNN
F 1 "DIODE" H 5900 7150 40  0000 C CNN
F 2 "lib.pretty:SOT123-DIODE" H 5900 7250 60  0000 C CNN
F 3 "~" H 5900 7250 60  0000 C CNN
	1    5900 7250
	0    1    1    0   
$EndComp
$Comp
L SW S57
U 1 1
P 6300 7050
F 0 "S57" H 6300 7150 60  0000 C CNN
F 1 "SW" H 6300 7000 60  0000 C CNN
F 2 "lib.pretty:MXALPS" H 6300 7050 60  0000 C CNN
F 3 "~" H 6300 7050 60  0000 C CNN
	1    6300 7050
	1    0    0    -1  
$EndComp
$Comp
L DIODE D57
U 1 1
P 6500 7250
F 0 "D57" H 6500 7350 40  0000 C CNN
F 1 "DIODE" H 6500 7150 40  0000 C CNN
F 2 "lib.pretty:SOT123-DIODE" H 6500 7250 60  0000 C CNN
F 3 "~" H 6500 7250 60  0000 C CNN
	1    6500 7250
	0    1    1    0   
$EndComp
$Comp
L SW S58
U 1 1
P 6900 7050
F 0 "S58" H 6900 7150 60  0000 C CNN
F 1 "SW" H 6900 7000 60  0000 C CNN
F 2 "lib.pretty:MXALPS" H 6900 7050 60  0000 C CNN
F 3 "~" H 6900 7050 60  0000 C CNN
	1    6900 7050
	1    0    0    -1  
$EndComp
$Comp
L DIODE D58
U 1 1
P 7100 7250
F 0 "D58" H 7100 7350 40  0000 C CNN
F 1 "DIODE" H 7100 7150 40  0000 C CNN
F 2 "lib.pretty:SOT123-DIODE" H 7100 7250 60  0000 C CNN
F 3 "~" H 7100 7250 60  0000 C CNN
	1    7100 7250
	0    1    1    0   
$EndComp
$Comp
L SW S59
U 1 1
P 7500 7050
F 0 "S59" H 7500 7150 60  0000 C CNN
F 1 "SW" H 7500 7000 60  0000 C CNN
F 2 "lib.pretty:MXALPS" H 7500 7050 60  0000 C CNN
F 3 "~" H 7500 7050 60  0000 C CNN
	1    7500 7050
	1    0    0    -1  
$EndComp
$Comp
L DIODE D59
U 1 1
P 7700 7250
F 0 "D59" H 7700 7350 40  0000 C CNN
F 1 "DIODE" H 7700 7150 40  0000 C CNN
F 2 "lib.pretty:SOT123-DIODE" H 7700 7250 60  0000 C CNN
F 3 "~" H 7700 7250 60  0000 C CNN
	1    7700 7250
	0    1    1    0   
$EndComp
$Comp
L SW S60
U 1 1
P 8100 7050
F 0 "S60" H 8100 7150 60  0000 C CNN
F 1 "SW" H 8100 7000 60  0000 C CNN
F 2 "lib.pretty:MXALPS" H 8100 7050 60  0000 C CNN
F 3 "~" H 8100 7050 60  0000 C CNN
	1    8100 7050
	1    0    0    -1  
$EndComp
$Comp
L DIODE D60
U 1 1
P 8300 7250
F 0 "D60" H 8300 7350 40  0000 C CNN
F 1 "DIODE" H 8300 7150 40  0000 C CNN
F 2 "lib.pretty:SOT123-DIODE" H 8300 7250 60  0000 C CNN
F 3 "~" H 8300 7250 60  0000 C CNN
	1    8300 7250
	0    1    1    0   
$EndComp
$Comp
L SW S61
U 1 1
P 8700 7050
F 0 "S61" H 8700 7150 60  0000 C CNN
F 1 "SW" H 8700 7000 60  0000 C CNN
F 2 "lib.pretty:MXALPS" H 8700 7050 60  0000 C CNN
F 3 "~" H 8700 7050 60  0000 C CNN
	1    8700 7050
	1    0    0    -1  
$EndComp
$Comp
L DIODE D61
U 1 1
P 8900 7250
F 0 "D61" H 8900 7350 40  0000 C CNN
F 1 "DIODE" H 8900 7150 40  0000 C CNN
F 2 "lib.pretty:SOT123-DIODE" H 8900 7250 60  0000 C CNN
F 3 "~" H 8900 7250 60  0000 C CNN
	1    8900 7250
	0    1    1    0   
$EndComp
$Comp
L SW S62
U 1 1
P 9300 7050
F 0 "S62" H 9300 7150 60  0000 C CNN
F 1 "SW" H 9300 7000 60  0000 C CNN
F 2 "lib.pretty:MXALPS" H 9300 7050 60  0000 C CNN
F 3 "~" H 9300 7050 60  0000 C CNN
	1    9300 7050
	1    0    0    -1  
$EndComp
$Comp
L DIODE D62
U 1 1
P 9500 7250
F 0 "D62" H 9500 7350 40  0000 C CNN
F 1 "DIODE" H 9500 7150 40  0000 C CNN
F 2 "lib.pretty:SOT123-DIODE" H 9500 7250 60  0000 C CNN
F 3 "~" H 9500 7250 60  0000 C CNN
	1    9500 7250
	0    1    1    0   
$EndComp
Wire Wire Line
	9700 3450 9700 8050
Wire Wire Line
	9100 3450 9100 8050
Wire Wire Line
	8500 3450 8500 8050
Wire Wire Line
	7900 3450 7900 8050
Wire Wire Line
	7300 3450 7300 8050
Wire Wire Line
	6700 3450 6700 8050
Wire Wire Line
	6100 3450 6100 8050
Wire Wire Line
	5500 3450 5500 8050
Wire Wire Line
	4900 3450 4900 8050
Wire Wire Line
	5300 7450 10700 7450
Wire Wire Line
	5300 6850 10700 6850
Wire Wire Line
	5300 6250 10700 6250
Wire Wire Line
	5300 5650 10700 5650
Wire Wire Line
	5300 5050 10700 5050
Wire Wire Line
	5300 4450 10700 4450
Wire Wire Line
	5300 3850 10700 3850
Connection ~ 9500 7450
Connection ~ 9100 7050
Connection ~ 8900 7450
Connection ~ 8500 7050
Connection ~ 8300 7450
Connection ~ 7900 7050
Connection ~ 7700 7450
Connection ~ 7300 7050
Connection ~ 7100 7450
Connection ~ 6700 7050
Connection ~ 6500 7450
Connection ~ 6100 7050
Connection ~ 5900 7450
Connection ~ 5500 7050
Connection ~ 5300 7450
Connection ~ 4900 7050
Connection ~ 10100 6850
Connection ~ 9700 6450
Connection ~ 9500 6850
Connection ~ 9100 6450
Connection ~ 8900 6850
Connection ~ 8500 6450
Connection ~ 8300 6850
Connection ~ 7900 6450
Connection ~ 7700 6850
Connection ~ 7300 6450
Connection ~ 7100 6850
Connection ~ 6700 6450
Connection ~ 6500 6850
Connection ~ 6100 6450
Connection ~ 5900 6850
Connection ~ 5500 6450
Connection ~ 5300 6850
Connection ~ 4900 6450
Connection ~ 10100 6250
Connection ~ 9700 5850
Connection ~ 9500 6250
Connection ~ 9100 5850
Connection ~ 8900 6250
Connection ~ 8500 5850
Connection ~ 8300 6250
Connection ~ 7900 5850
Connection ~ 7700 6250
Connection ~ 7300 5850
Connection ~ 7100 6250
Connection ~ 6700 5850
Connection ~ 6500 6250
Connection ~ 6100 5850
Connection ~ 5900 6250
Connection ~ 5500 5850
Connection ~ 5300 6250
Connection ~ 4900 5850
Connection ~ 10100 5650
Connection ~ 9700 5250
Connection ~ 9500 5650
Connection ~ 9100 5250
Connection ~ 8900 5650
Connection ~ 8500 5250
Connection ~ 8300 5650
Connection ~ 7900 5250
Connection ~ 7700 5650
Connection ~ 7300 5250
Connection ~ 7100 5650
Connection ~ 6700 5250
Connection ~ 6500 5650
Connection ~ 6100 5250
Connection ~ 5900 5650
Connection ~ 5500 5250
Connection ~ 5300 5650
Connection ~ 4900 5250
Connection ~ 10100 5050
Connection ~ 9700 4650
Connection ~ 9500 5050
Connection ~ 9100 4650
Connection ~ 8900 5050
Connection ~ 8500 4650
Connection ~ 8300 5050
Connection ~ 7900 4650
Connection ~ 7700 5050
Connection ~ 7300 4650
Connection ~ 7100 5050
Connection ~ 6700 4650
Connection ~ 6500 5050
Connection ~ 6100 4650
Connection ~ 5900 5050
Connection ~ 5500 4650
Connection ~ 5300 5050
Connection ~ 4900 4650
Connection ~ 10100 4450
Connection ~ 9700 4050
Connection ~ 9500 4450
Connection ~ 9100 4050
Connection ~ 8900 4450
Connection ~ 8500 4050
Connection ~ 8300 4450
Connection ~ 7900 4050
Connection ~ 7700 4450
Connection ~ 7300 4050
Connection ~ 7100 4450
Connection ~ 6700 4050
Connection ~ 6500 4450
Connection ~ 6100 4050
Connection ~ 5900 4450
Connection ~ 5500 4050
Connection ~ 5300 4450
Connection ~ 4900 4050
Connection ~ 10100 3850
Connection ~ 9700 3450
Connection ~ 9500 3850
Connection ~ 9100 3450
Connection ~ 8900 3850
Connection ~ 8500 3450
Connection ~ 8300 3850
Connection ~ 7900 3450
Connection ~ 7700 3850
Connection ~ 7300 3450
Connection ~ 7100 3850
Connection ~ 6700 3450
Connection ~ 6500 3850
Connection ~ 6100 3450
Connection ~ 5900 3850
Connection ~ 5500 3450
Connection ~ 5300 3850
Connection ~ 4900 3450
Text HLabel 4900 8050 2    60   BiDi ~ 0
Col1
Text HLabel 5500 8050 2    60   BiDi ~ 0
Col2
Text HLabel 6100 8050 2    60   BiDi ~ 0
Col3
Text HLabel 6700 8050 2    60   BiDi ~ 0
Col4
Text HLabel 7300 8050 2    60   BiDi ~ 0
Col5
Text HLabel 7900 8050 2    60   BiDi ~ 0
Col6
Text HLabel 8500 8050 2    60   BiDi ~ 0
Col7
Text HLabel 9100 8050 2    60   BiDi ~ 0
Col8
Text HLabel 9700 8050 2    60   BiDi ~ 0
Col9
Text HLabel 10700 3850 2    60   BiDi ~ 0
Row1
Text HLabel 10700 4450 2    60   BiDi ~ 0
Row2
Text HLabel 10700 5050 2    60   BiDi ~ 0
Row3
Text HLabel 10700 5650 2    60   BiDi ~ 0
Row4
Text HLabel 10700 6250 2    60   BiDi ~ 0
Row5
Text HLabel 10700 6850 2    60   BiDi ~ 0
Row6
Text HLabel 10700 7450 2    60   BiDi ~ 0
Row7
$Comp
L SW S63
U 1 1
P 9900 7050
F 0 "S63" H 9900 7150 60  0000 C CNN
F 1 "SW" H 9900 7000 60  0000 C CNN
F 2 "lib.pretty:MXALPS" H 9900 7050 60  0000 C CNN
F 3 "~" H 9900 7050 60  0000 C CNN
	1    9900 7050
	1    0    0    -1  
$EndComp
$Comp
L DIODE D63
U 1 1
P 10100 7250
F 0 "D63" H 10100 7350 40  0000 C CNN
F 1 "DIODE" H 10100 7150 40  0000 C CNN
F 2 "lib.pretty:SOT123-DIODE" H 10100 7250 60  0000 C CNN
F 3 "~" H 10100 7250 60  0000 C CNN
	1    10100 7250
	0    1    1    0   
$EndComp
Connection ~ 10100 7450
Connection ~ 9700 7050
Connection ~ 5300 7050
Connection ~ 5900 7050
Connection ~ 6500 7050
Connection ~ 7100 7050
Connection ~ 7700 7050
Connection ~ 8300 7050
Connection ~ 8900 7050
Connection ~ 9500 7050
Connection ~ 10100 7050
$Comp
L MXALPS Ss56
U 1 1
P 5700 7050
F 0 "Ss56" H 5700 7150 60  0000 C CNN
F 1 "SW" H 5700 7000 60  0000 C CNN
F 2 "lib.pretty:MXALPS_HIDDEN" H 5700 7050 60  0000 C CNN
F 3 "~" H 5700 7050 60  0000 C CNN
	1    5700 7050
	1    0    0    -1  
$EndComp
$Comp
L MXALPS Ss57
U 1 1
P 6300 7050
F 0 "Ss57" H 6300 7150 60  0000 C CNN
F 1 "SW" H 6300 7000 60  0000 C CNN
F 2 "lib.pretty:MXALPS_HIDDEN" H 6300 7050 60  0000 C CNN
F 3 "~" H 6300 7050 60  0000 C CNN
	1    6300 7050
	1    0    0    -1  
$EndComp
$Comp
L MXALPS Ss58
U 1 1
P 6900 7050
F 0 "Ss58" H 6900 7150 60  0000 C CNN
F 1 "SW" H 6900 7000 60  0000 C CNN
F 2 "lib.pretty:MXALPS_HIDDEN" H 6900 7050 60  0000 C CNN
F 3 "~" H 6900 7050 60  0000 C CNN
	1    6900 7050
	1    0    0    -1  
$EndComp
$Comp
L MXALPS Ss59
U 1 1
P 7500 7050
F 0 "Ss59" H 7500 7150 60  0000 C CNN
F 1 "SW" H 7500 7000 60  0000 C CNN
F 2 "lib.pretty:MXALPS_HIDDEN" H 7500 7050 60  0000 C CNN
F 3 "~" H 7500 7050 60  0000 C CNN
	1    7500 7050
	1    0    0    -1  
$EndComp
$Comp
L MXALPS Ss60
U 1 1
P 8100 7050
F 0 "Ss60" H 8100 7150 60  0000 C CNN
F 1 "SW" H 8100 7000 60  0000 C CNN
F 2 "lib.pretty:MXALPS_HIDDEN" H 8100 7050 60  0000 C CNN
F 3 "~" H 8100 7050 60  0000 C CNN
	1    8100 7050
	1    0    0    -1  
$EndComp
$Comp
L MXALPS Ss61
U 1 1
P 8700 7050
F 0 "Ss61" H 8700 7150 60  0000 C CNN
F 1 "SW" H 8700 7000 60  0000 C CNN
F 2 "lib.pretty:MXALPS_HIDDEN" H 8700 7050 60  0000 C CNN
F 3 "~" H 8700 7050 60  0000 C CNN
	1    8700 7050
	1    0    0    -1  
$EndComp
$Comp
L MXALPS Ss62
U 1 1
P 9300 7050
F 0 "Ss62" H 9300 7150 60  0000 C CNN
F 1 "SW" H 9300 7000 60  0000 C CNN
F 2 "lib.pretty:MXALPS_HIDDEN" H 9300 7050 60  0000 C CNN
F 3 "~" H 9300 7050 60  0000 C CNN
	1    9300 7050
	1    0    0    -1  
$EndComp
$Comp
L MXALPS Ss63
U 1 1
P 9900 7050
F 0 "Ss63" H 9900 7150 60  0000 C CNN
F 1 "SW" H 9900 7000 60  0000 C CNN
F 2 "lib.pretty:MXALPS_HIDDEN" H 9900 7050 60  0000 C CNN
F 3 "~" H 9900 7050 60  0000 C CNN
	1    9900 7050
	1    0    0    -1  
$EndComp
$EndSCHEMATC
